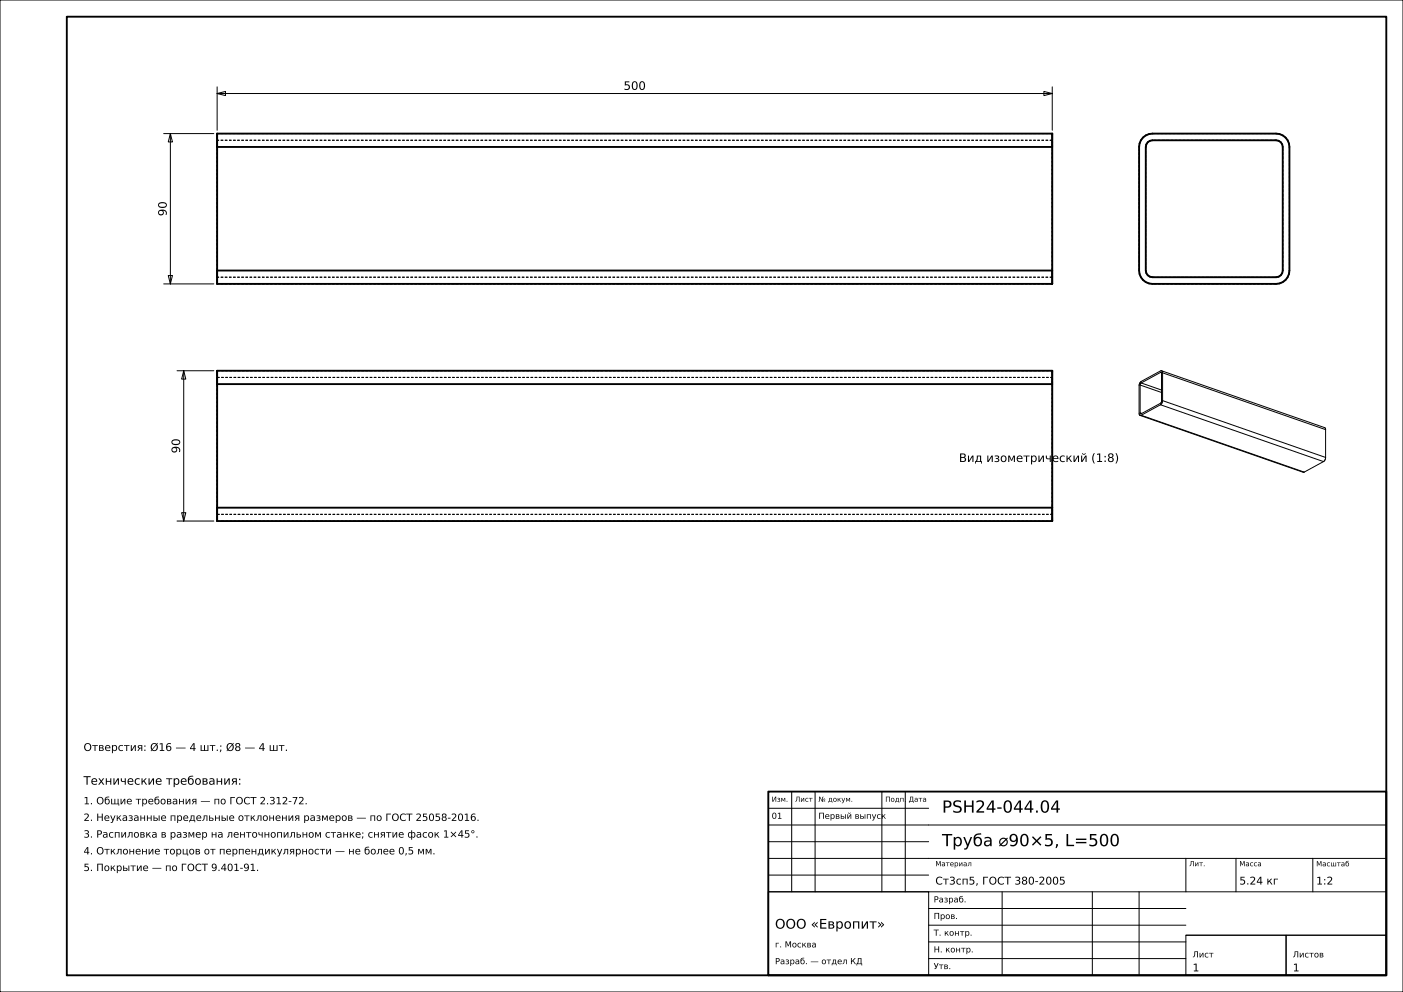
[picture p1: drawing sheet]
<svg xmlns="http://www.w3.org/2000/svg" width="420mm" height="297mm" viewBox="0 0 420 297" stroke-linecap="round" stroke-linejoin="round" font-family="sans-serif">
<g fill="none" stroke="#000" stroke-width=".3">
<path d="M0 0h420v297h-420zM49 40h15M51 40l.6 2.5h-1.2zM51 40v45M65 28l2.5-.6v1.2zM65 26v13M65 28h250M312.5 27.4l2.5 .6-2.5 .6zM315 26v13M49 85h15M50.4 82.5h1.2l-.6 2.5zM53 111h11"/>
<path d="M55 111l.6 2.5h-1.2zM55 111v45M341.3 115.3v8.3M341.3 115.3l6.4 2.2M341.6 114.7l-.3 .6M341.6 114.7l6.1 2.1M347.4 111.5l.3 .1M347.4 111.5l-5.8 3.2M347.7 111.6l-.1 8.9-6 3.4-.3-.3M347.7 111l-6.1 3.2-.4 .5-.2 .7v8.4l.3 .6M347.7 111l.3 .6M347.7 111l48.8 17 .3 .6"/>
<path d="M348 111.6v8.3M348 119.9l-.2 .8-.4 .5M348 111.6l48.8 17M348 119.9l48.8 17.1M341.3 124.4l49.1 16.9M341.3 123.6l.5 .2M341.6 124.3l-.3 .1M341.6 124.3l48.8 17M347.4 121.2l-5.8 3.1M347.4 121.2l48.8 17M396.2 138.2l-5.8 3.1M396.8 128.6v8.4"/>
<path d="M396.8 137l-.2 .7-.4 .5M53 156h11M54.4 153.5h1.2l-.6 2.5zM237 237v30M244 237v30M264 237v30M271 237v30M230 257h185M230 252h48M230 247h185M230 242h48M355 257v10"/>
<path d="M370 257v10M393 257v10M230 267h48v25h-48zM230 267h185M230 262h48M278 277h77M278 272h77M300 267v25M327 267v25M341 267v25M278 287h77M278 282h77"/>
<path d="M355 280h30v12h-30zM355 280h60M385 280h30v12h-30z"/>
</g>
<path d="M20 5h395v287h-395zM65 40h250v45h-250zM65 44h250M342.2 41.2l.8-.7 2-.5h37a4 4 0 0 1 4 4v37a4 4 0 0 1-4 4h-37a4 4 0 0 1-4-4v-37l.5-2zM343.6 42.6l.6-.4 .8-.2h37a2 2 0 0 1 2 2v37a2 2 0 0 1-2 2h-37a2 2 0 0 1-2-2v-37l.2-.8zM65 81h250M65 111h250v45h-250zM65 115h250M65 152h250M230 237h185v55h-185z" fill="none" stroke="#000" stroke-width=".56"/>
<g fill="none" stroke="#000" stroke-width=".3" stroke-dasharray=".7 .5" stroke-linecap="butt">
<path d="M315 40h-250M345 40h37M382 40l1 .1M65 44v37M65 42v.1M65 42.1v.1M65 42.2v.1M65 42.3v.1M65 42.4v.2M65 42.6v.2M65 42.8v.1M65 42.9v.2"/>
<path d="M65 43.1v.2M65 43.3v.3M65 43.6v.2M65 43.8v.2M65 44v-.2M65 43.8v-.2M65 43.6v-.3M65 43.3v-.2M65 43.1v-.2M65 42.9v-.1M65 42.8v-.2M65 42.6v-.2"/>
<path d="M65 42.4v-.1M65 42.3v-.1M65 42.2v-.1M65 42.1v-.1M65 44v-.4M65 43.6v-.5M65 43.1v-.4M65 42.7v-.4M65 42.3v-.4M65 41.9v-.4M65 41.5v-.3M65 41.2v-.3"/>
<path d="M65 40.9v-.3M65 40.6v-.2M65 40.4v-.2M65 40.2v-.1M65 40.1v-.1M315 44v37M315 42h-250M315 42v.1M315 42.1v.1M315 42.2v.1M315 42.3v.1M315 42.4v.2"/>
<path d="M315 42.6v.2M315 42.8v.1M315 42.9v.2M315 43.1v.2M315 43.3v.3M315 43.6v.2M315 43.8v.2M315 44v-.2M315 43.8v-.2M315 43.6v-.3M315 43.3v-.2M315 43.1v-.2"/>
<path d="M315 42.9v-.1M315 42.8v-.2M315 42.6v-.2M315 42.4v-.1M315 42.3v-.1M315 42.2v-.1M315 42.1v-.1M315 44v-.4M315 43.6v-.5M315 43.1v-.4M315 42.7v-.4M315 42.3v-.4"/>
<path d="M315 41.9v-.4M315 41.5v-.3M315 41.2v-.3M315 40.9v-.3M315 40.6v-.2M315 40.4v-.2M315 40.2v-.1M315 40.1v-.1M341 44l.1-1M341.1 43l.4-1M341.5 42l.7-.8M342.2 41.2l.8-.7"/>
<path d="M343 44v37M343 40.5l1-.4M343.2 43.2l-.2 .8M343.6 42.6l-.4 .6M344 40.1l1-.1M344.2 42.2l-.6 .4M345 42l-.8 .2M382 42h-37M382.8 42.2l-.8-.2M383 40.1l1 .4M383.4 42.6l-.6-.4M383.8 43.2l-.4-.6"/>
<path d="M384 44l-.2-.8M384 40.5l.8 .7M384.8 41.2l.7 .8M385.5 42l.4 1M385.9 43l.1 1M386 44v37M65 81v.2M65 81.2v.2M65 81.4v.3M65 81.7v.2M65 81.9v.2M65 82.1v.1"/>
<path d="M65 82.2v.2M65 82.4v.2M65 82.6v.1M65 82.7v.1M65 82.8v.1M65 82.9v.1M65 81v-37M65 83v-.1M65 82.9v-.1M65 82.8v-.1M65 82.7v-.1M65 82.6v-.2"/>
<path d="M65 82.4v-.2M65 82.2v-.1M65 82.1v-.2M65 81.9v-.2M65 81.7v-.3M65 81.4v-.2M65 81.2v-.2M65 85v-.1M65 84.9v-.1M65 84.8v-.2M65 84.6v-.2M65 84.4v-.3"/>
<path d="M65 84.1v-.3M65 83.8v-.3M65 83.5v-.4M65 83.1v-.4M65 82.7v-.4M65 82.3v-.4M65 81.9v-.5M65 81.4v-.4M315 83h-250M315 81v.2M315 81.2v.2M315 81.4v.3"/>
<path d="M315 81.7v.2M315 81.9v.2M315 82.1v.1M315 82.2v.2M315 82.4v.2M315 82.6v.1M315 82.7v.1M315 82.8v.1M315 82.9v.1M315 81v-37M315 83v-.1M315 82.9v-.1"/>
<path d="M315 82.8v-.1M315 82.7v-.1M315 82.6v-.2M315 82.4v-.2M315 82.2v-.1M315 82.1v-.2M315 81.9v-.2M315 81.7v-.3M315 81.4v-.2M315 81.2v-.2M315 85v-.1M315 84.9v-.1"/>
<path d="M315 84.8v-.2M315 84.6v-.2M315 84.4v-.3M315 84.1v-.3M315 83.8v-.3M315 83.5v-.4M315 83.1v-.4M315 82.7v-.4M315 82.3v-.4M315 81.9v-.5M315 81.4v-.4M315 85h-250"/>
<path d="M341 81v-37M341.1 82l-.1-1M341.5 83l-.4-1M342.2 83.8l-.7-.8M343 81l.2 .8M343 84.5l-.8-.7M343.2 81.8l.4 .6M343.6 82.4l.6 .4M344 84.9l-1-.4M344.2 82.8l.8 .2M345 83h37M345 85l-1-.1"/>
<path d="M382 83l.8-.2M382 85h-37M382.8 82.8l.6-.4M383 84.9l-1 .1M383.4 82.4l.4-.6M383.8 81.8l.2-.8M384 81v-37M384 84.5l-1 .4M384.8 83.8l-.8 .7M385.5 83l-.7 .8M385.9 82l-.4 1M386 81l-.1 1"/>
<path d="M65 115v37M65 113h250M65 113v.1M65 113.1v.1M65 113.2v.1M65 113.3v.1M65 113.4v.2M65 113.6v.2M65 113.8v.1M65 113.9v.2M65 114.1v.2M65 114.3v.3"/>
<path d="M65 114.6v.2M65 114.8v.2M65 115v-.2M65 114.8v-.2M65 114.6v-.3M65 114.3v-.2M65 114.1v-.2M65 113.9v-.1M65 113.8v-.2M65 113.6v-.2M65 113.4v-.1M65 113.3v-.1"/>
<path d="M65 113.2v-.1M65 113.1v-.1M65 111v.1M65 111.1v.1M65 111.2v.2M65 111.4v.2M65 111.6v.3M65 111.9v.3M65 112.2v.3M65 112.5v.4M65 112.9v.4M65 113.3v.4"/>
<path d="M65 113.7v.4M65 114.1v.5M65 114.6v.4M65 111h250M315 115v37M315 113v.1M315 113.1v.1M315 113.2v.1M315 113.3v.1M315 113.4v.2M315 113.6v.2M315 113.8v.1"/>
<path d="M315 113.9v.2M315 114.1v.2M315 114.3v.3M315 114.6v.2M315 114.8v.2M315 115v-.2M315 114.8v-.2M315 114.6v-.3M315 114.3v-.2M315 114.1v-.2M315 113.9v-.1M315 113.8v-.2"/>
<path d="M315 113.6v-.2M315 113.4v-.1M315 113.3v-.1M315 113.2v-.1M315 113.1v-.1M315 111v.1M315 111.1v.1M315 111.2v.2M315 111.4v.2M315 111.6v.3M315 111.9v.3M315 112.2v.3"/>
<path d="M315 112.5v.4M315 112.9v.4M315 113.3v.4M315 113.7v.4M315 114.1v.5M315 114.6v.4M65 154h250M65 154v-.1M65 153.9v-.1M65 153.8v-.1M65 153.7v-.1M65 153.6v-.2"/>
<path d="M65 153.4v-.2M65 153.2v-.1M65 153.1v-.2M65 152.9v-.2M65 152.7v-.3M65 152.4v-.2M65 152.2v-.2M65 152v.2M65 152.2v.2M65 152.4v.3M65 152.7v.2M65 152.9v.2"/>
<path d="M65 153.1v.1M65 153.2v.2M65 153.4v.2M65 153.6v.1M65 153.7v.1M65 153.8v.1M65 153.9v.1M65 152v-37M65 156h250M65 152v.4M65 152.4v.5M65 152.9v.4"/>
<path d="M65 153.3v.4M65 153.7v.4M65 154.1v.4M65 154.5v.3M65 154.8v.3M65 155.1v.3M65 155.4v.2M65 155.6v.2M65 155.8v.1M65 155.9v.1M315 154v-.1M315 153.9v-.1"/>
<path d="M315 153.8v-.1M315 153.7v-.1M315 153.6v-.2M315 153.4v-.2M315 153.2v-.1M315 153.1v-.2M315 152.9v-.2M315 152.7v-.3M315 152.4v-.2M315 152.2v-.2M315 152v.2M315 152.2v.2"/>
<path d="M315 152.4v.3M315 152.7v.2M315 152.9v.2M315 153.1v.1M315 153.2v.2M315 153.4v.2M315 153.6v.1M315 153.7v.1M315 153.8v.1M315 153.9v.1M315 152v-37M315 152v.4"/>
<path d="M315 152.4v.5M315 152.9v.4M315 153.3v.4M315 153.7v.4M315 154.1v.4M315 154.5v.3M315 154.8v.3M315 155.1v.3M315 155.4v.2M315 155.6v.2M315 155.8v.1M315 155.9v.1"/>
</g>
<g font-size="5">
<text x="282" y="243.3">PSH24-044.04</text>
<text x="282" y="253.3">Труба ⌀90×5, L=500</text>
</g>
<text font-size="4" x="232" y="278">ООО «Европит»</text>
<g font-size="3.5">
<text x="186.7" y="26.9">500</text>
<text x="49.9" y="64.7" transform="rotate(-90 49.9 64.7)">90</text>
<text x="53.9" y="135.7" transform="rotate(-90 53.9 135.7)">90</text>
<text x="287.1" y="138.3">Вид изометрический (1:8)</text>
<text x="25" y="234.9">Технические требования:</text>
</g>
<g font-size="3.2">
<text x="25" y="224.8">Отверстия: Ø16 — 4 шт.; Ø8 — 4 шт.</text>
<text x="280" y="264.8">Ст3сп5, ГОСТ 380-2005</text>
<text x="371" y="264.8">5.24 кг</text>
<text x="394" y="264.8">1:2</text>
<text x="357" y="290.8">1</text>
<text x="387" y="290.8">1</text>
</g>
<g font-size="3">
<text x="25" y="240.8">1. Общие требования — по ГОСТ 2.312-72.</text>
<text x="25" y="245.8">2. Неуказанные предельные отклонения размеров — по ГОСТ 25058-2016.</text>
<text x="25" y="250.8">3. Распиловка в размер на ленточнопильном станке; снятие фасок 1×45°.</text>
<text x="25" y="255.8">4. Отклонение торцов от перпендикулярности — не более 0,5 мм.</text>
<text x="25" y="260.8">5. Покрытие — по ГОСТ 9.401-91.</text>
</g>
<g font-size="2.5">
<text x="231" y="245.1">01</text>
<text x="245" y="245.1">Первый выпуск</text>
<text x="279.5" y="270.2">Разраб.</text>
<text x="279.5" y="275.1">Пров.</text>
<text x="279.5" y="280.1">Т. контр.</text>
<text x="232" y="283.6">г. Москва</text>
<text x="279.5" y="285.1">Н. контр.</text>
<text x="357" y="286.6">Лист</text>
<text x="387" y="286.6">Листов</text>
<text x="232" y="288.7">Разраб. — отдел КД</text>
<text x="279.5" y="290.1">Утв.</text>
</g>
<g font-size="2.1">
<text x="231" y="240">Изм.</text>
<text x="238" y="240">Лист</text>
<text x="245" y="240">№ докум.</text>
<text x="265" y="240">Подп.</text>
<text x="272" y="240">Дата</text>
<text x="280" y="259.3">Материал</text>
<text x="356" y="259.3">Лит.</text>
<text x="371" y="259.3">Масса</text>
<text x="394" y="259.4">Масштаб</text>
</g>
</svg>
